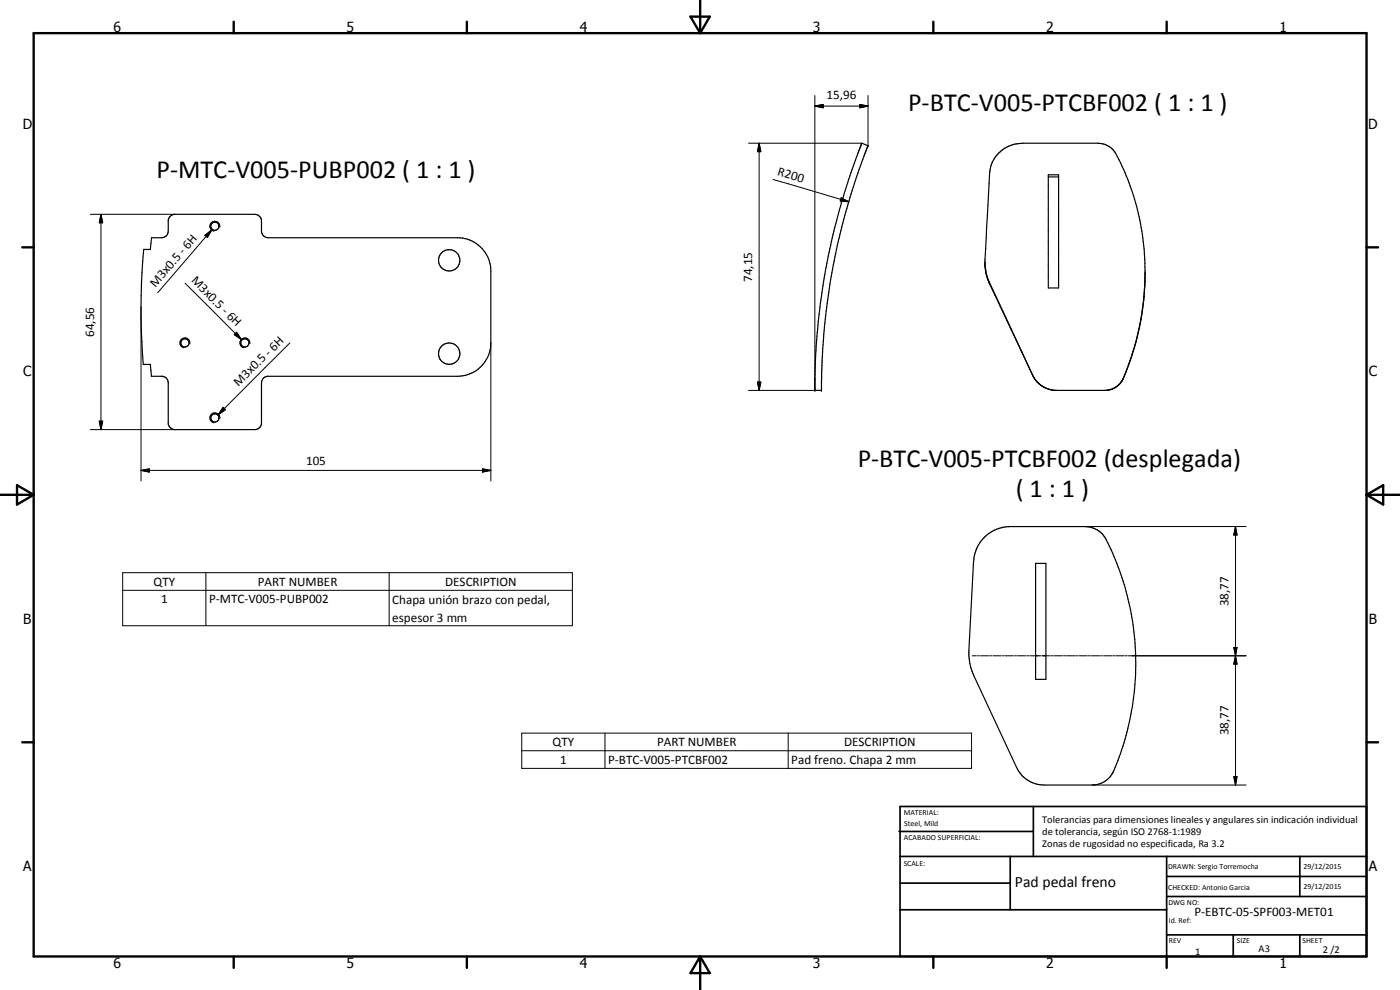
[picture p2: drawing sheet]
<svg xmlns="http://www.w3.org/2000/svg" width="420mm" height="297mm" viewBox="0 0 420 297" stroke-linecap="round" stroke-linejoin="round" font-family="sans-serif">
<g fill="none" stroke="#000" stroke-width=".35">
<path d="M258.6 43l1.9 .7-4.4 12.3a192.5 192.5 0 0 0-8.3 38.6l-1.1 13.5-.2 9h-2a192.7 192.7 0 0 1 1.9-27.1l.9-6.6a203.6 203.6 0 0 1 5.2-22.5l2.2-7.1zM314.6 52.5h3.1v33.9h-3.1zM314.6 53.1h3.1M51 65l.8-.6 .7-.1h24a2 2 0 0 1 2 2v3a2 2 0 0 0 2 2h56.8a10 10 0 0 1 10 10v21.6a10 10 0 0 1-10 10h-57.2a1.98 1.98 0 0 0-1.6 2v12a2 2 0 0 1-2 2h-24l-1-.3-.5-.4-.5-.9v-12.4a1.98 1.98 0 0 0-1.7-2h-3.3l-.4-3.6h-2.1a201.2 201.2 0 0 1 .1-34.5h2l.4-3.5h3a2 2 0 0 0 2-2v-3.3zM295.6 79.9l1.4-28a9.5 9.5 0 0 1 7.2-8.6l2.8-.3h22.5a6.2 6.2 0 0 1 4.5 2 56.3 56.3 0 0 1 6.2 13.8 78.6 78.6 0 0 1 3.5 23.5M295.6 79.4v.5M295.6 79.9l.5 2.8 .8 2.3 13 27.5M295.6 79.9l.3 1.6 .7 2.6 8.4 18M343.3 88.9l-.8 6.5-.9 4.3M343.4 88.9l-1 7-1.1 4.9M343.6 85.5l-.2 3.4M343.6 84.3l-.3 4.6"/>
<path d="M343.6 83.1v1.4M343.7 82l-.1 1.4M306.7 105.5l4 8.4M310.7 113.9l1.2 1.3M310.7 113.9l.9 1M311.5 114.9l.8 .7M311.9 115.2l.4 .3M312.3 115.6l.4 .2M312.7 115.8l.9 .5M313.6 116.3l2 .7M314.6 116.7l1 .3M333.9 116.7l-1.9 .4"/>
<path d="M335.9 115.4l-1.3 .9M336.6 114.4l-.5 .7M336.7 114.4a6.2 6.2 0 0 1-4.6 2.7h-15.5l-1-.1M336.8 114.1l-.1 .3M337.6 112.4l-.6 1.4M341.1 101.9l-1.6 5.3-1.5 4.2M341.4 100.4a71.6 71.6 0 0 1-4.8 14M295.2 161.4a11.1 11.1 0 0 1 8-3.4h22.5a6.9 6.9 0 0 1 5.7 3 78.4 78.4 0 0 1 9.3 33.1 80.3 80.3 0 0 1-3.4 28.7l-2.6 7.5a7.2 7.2 0 0 1-6.9 5.2h-14.5a9 9 0 0 1-8.2-5.2l-13.5-29.2a15.5 15.5 0 0 1-.8-6l1.4-26.7a11.1 11.1 0 0 1 3-7zM310.8 169h3.1v34.8h-3.1z"/>
<circle cx="64.5" cy="67.9" r="1.21"/>
<circle cx="134.8" cy="78.1" r="3.2"/>
<circle cx="55.5" cy="102.9" r="1.23"/>
<circle cx="73.5" cy="102.9" r="1.23"/>
<circle cx="134.8" cy="106.1" r="3.2"/>
<circle cx="64.5" cy="125.4" r="1.23"/>
</g>
<g fill="none" stroke="#000" stroke-width=".3">
<path d="M244.5 31.8l2.5-.5v1zM244.5 28.7v88.4h-19.8M244.5 31.8h16M258 31.3l2.5 .5-2.5 .5zM260.5 28.7v15M224.7 43h33.9M227.8 43l.5 2.5h-1zM227.8 43v74.1M232 53.8l22.7 6.7M252.5 59.4l2.2 1.1-2.5-.2zM27.1 64.3h25.4M30.3 64.3l.5 2.5h-1z"/>
<path d="M30.3 64.3v64.6M61.5 70.6l2-1.6-1.2 2.2zM63.5 69l-16.2 18.8M65.9 68.2a1.5 1.5 0 0 0-1.2-1.8 1.5 1.5 0 0 0-1.7 1.3 1.5 1.5 0 0 0 1.2 1.7M42.3 92.1v52.2M55.5 85l16.9 16.9M71 99.7l1.4 2.2-2.1-1.5zM57 103.2a1.5 1.5 0 0 0-1.2-1.8 1.5 1.5 0 0 0-1.8 1.2 1.5 1.5 0 0 0 1.2 1.8M70.3 100.4l.7-.7 1.4 2.2zM72.4 101.9a1.48 1.48 0 0 1 1.8-.4 1.48 1.48 0 0 1 .8 1.7M72.4 101.9a1.49 1.49 0 0 0 .8 2.5M87 102.9l-21.4 21.4"/>
<path d="M147.3 102.9v41.4M227.3 114.6h1l-.5 2.5zM27.1 128.9h25.4M29.8 126.4h1l-.5 2.5zM65.9 125.6a1.51 1.51 0 0 0-1.2-1.7 1.51 1.51 0 0 0-1.7 1.2 1.51 1.51 0 0 0 1.2 1.8M67 122.2l.7 .7-2.1 1.4zM42.3 141.1l2.5-.4v.9zM42.3 141.1h105M144.8 140.7l2.5 .4-2.5 .5zM325.7 158h48.3M370.8 158l.5 2.5h-1zM370.8 158v77.5"/>
<path d="M36.8 171.8h135v15.9h-135zM36.8 177.1h135M61.8 171.8v15.9M116.8 171.8v15.9M291.8 196.8h1.2M293.4 196.8h.6M294.3 196.8h2.4M297 196.8h.6M298 196.8h2.4M300.7 196.8h.7M301.7 196.8h2.4M304.4 196.8h.6"/>
<path d="M305.3 196.8h2.5M308.1 196.8h.6M309 196.8h3.5M312.7 196.8h2.5M315.5 196.8h.6M316.4 196.8h2.5M319.2 196.8h.6M320.1 196.8h2.5M322.9 196.8h.6M323.8 196.8h2.5M326.6 196.8h.6M327.5 196.8h2.5"/>
<path d="M330.3 196.8h.6M331.2 196.8h2.5M334 196.8h.6M334.9 196.8h2.4M337.6 196.8h.7M338.6 196.8h35.4M370.3 194.3h1l-.5 2.5zM370.8 196.8l.5 2.5h-1zM156.6 220h135v10.5h-135zM181.6 220v10.5M236.5 220v10.5M156.6 225.3h135"/>
<path d="M327.8 235.5h46.2M370.3 233h1l-.5 2.5z"/>
</g>
<g fill="#000">
<circle cx="260.5" cy="43.7" r=".18"/>
<circle cx="244.5" cy="117.1" r=".18"/>
<circle cx="246.5" cy="117.1" r=".18"/>
</g>
<g fill="none" stroke="#000" stroke-width=".71">
<path d="M10.1 9.9h400v277.1h-400zM70.1 6.5v3.4M140.1 6.5v3.4M207.2 5h5.8l-2.9 4.9zM210.1 0v9.9M280.1 6.5v3.4M350.1 6.5v3.4M6.7 74.2h3.4M410.1 74.2h3.5M.1 148.5h10M5.1 145.6l5 2.9-5 2.9zM410.1 148.5h10"/>
<path d="M410.1 148.5l5-2.9v5.8zM6.7 222.7h3.4M410.1 222.7h3.5M70.1 287v3.4M140.1 287v3.4M210.1 287v10M210.1 287l2.9 5h-5.8zM280.1 287v3.4M350.1 287v3.4"/>
</g>
<g fill="none" stroke="#000" stroke-width=".51">
<path d="M269.8 249.5h40.3M270.1 242h140v45h-140zM270.1 257h140M303.2 257v16M310.1 242v15M350.1 257v30M390.1 257v12M270.1 265h33.1M270.1 273h80M350.1 269h60M350.1 263h60M350.1 280.5h60"/>
<path d="M370.1 280.5v6.5M390.1 280.5v6.5"/>
</g>
<g fill="#000">
<path d="M244.5 31.8l2.5-.5v1zM258 31.3l2.5 .5-2.5 .5zM227.8 43l.5 2.5h-1zM30.3 64.3l.5 2.5h-1zM61.5 70.6l2-1.6-1.2 2.2zM252.5 59.4l2.2 1.1-2.5-.2zM71 99.7l1.4 2.2-2.1-1.5zM227.3 114.6h1l-.5 2.5zM29.8 126.4h1l-.5 2.5zM67 122.2l.7 .7-2.1 1.4zM42.3 141.1l2.5-.4v.9zM144.8 140.7l2.5 .4-2.5 .5z"/>
<path d="M370.8 158l.5 2.5h-1zM370.3 194.3h1l-.5 2.5zM370.8 196.8l.5 2.5h-1zM370.3 233h1l-.5 2.5z"/>
</g>
<g font-size="7.9">
<text x="272.5" y="33.2">P-BTC-V005-PTCBF002 ( 1 : 1 )</text>
<text x="47" y="53.3">P-MTC-V005-PUBP002 ( 1 : 1 )</text>
<text x="257.4" y="140.1">P-BTC-V005-PTCBF002 (desplegada)</text>
<text x="304.8" y="149.1">( 1 : 1 )</text>
</g>
<text font-size="4.7" x="304.6" y="266.2">Pad pedal freno</text>
<g font-size="4.2">
<text x="34" y="9.6">6</text>
<text x="104" y="9.6">5</text>
<text x="174" y="9.6">4</text>
<text x="244" y="9.6">3</text>
<text x="314" y="9.6">2</text>
<text x="384" y="9.6">1</text>
<text x="6.8" y="38.7">D</text>
<text x="410.6" y="38.7">D</text>
<text x="7" y="112.9">C</text>
<text x="410.8" y="112.9">C</text>
<text x="7" y="187.1">B</text>
<text x="410.8" y="187.1">B</text>
<text x="7" y="261.4">A</text>
<text x="410.8" y="261.4">A</text>
<text x="34" y="290.4">6</text>
<text x="104" y="290.4">5</text>
<text x="174" y="290.4">4</text>
<text x="244" y="290.4">3</text>
<text x="314" y="290.4">2</text>
<text x="384" y="290.4">1</text>
</g>
<g font-size="3.9">
<text x="248" y="29.8">15,96</text>
<text x="233.2" y="52.6" transform="rotate(16 233.2 52.6)">R200</text>
<text x="46.7" y="86.3" transform="rotate(-49 46.7 86.3)">M3x0.5 - 6H</text>
<text x="57.2" y="84.4" transform="rotate(45 57.2 84.4)">M3x0.5 - 6H</text>
<text x="225.8" y="84.6" transform="rotate(-90 225.8 84.6)">74,15</text>
<text x="28.3" y="101.1" transform="rotate(-90 28.3 101.1)">64,56</text>
<text x="71.6" y="116.1" transform="rotate(-45 71.6 116.1)">M3x0.5 - 6H</text>
<text x="91.9" y="139.6">105</text>
<text x="46.1" y="175.8">QTY</text>
<text x="77.4" y="175.8">PART NUMBER</text>
<text x="133.6" y="175.8">DESCRIPTION</text>
<text x="48.3" y="181.1">1</text>
<text x="62.7" y="181.1">P-MTC-V005-PUBP002</text>
<text x="117.7" y="181.1">Chapa unión brazo con pedal,</text>
<text x="368.7" y="181.9" transform="rotate(-90 368.7 181.9)">38,77</text>
<text x="117.7" y="186.5">espesor 3 mm</text>
<text x="368.7" y="220.6" transform="rotate(-90 368.7 220.6)">38,77</text>
<text x="165.9" y="223.9">QTY</text>
<text x="197.2" y="223.9">PART NUMBER</text>
<text x="253.4" y="223.9">DESCRIPTION</text>
<text x="168.1" y="229.2">1</text>
<text x="182.5" y="229.2">P-BTC-V005-PTCBF002</text>
<text x="237.5" y="229.3">Pad freno. Chapa 2 mm</text>
<text x="358.5" y="275">P-EBTC-05-SPF003-MET01</text>
</g>
<g font-size="3.1">
<text x="312.7" y="246.8">Tolerancias para dimensiones lineales y angulares sin indicación individual</text>
<text x="312.7" y="250.4">de tolerancia, según ISO 2768-1:1989</text>
<text x="312.7" y="254">Zonas de rugosidad no especificada, Ra 3.2</text>
<text x="358.7" y="286.5">1</text>
<text x="377.7" y="285.6">A3</text>
<text x="397" y="285.9">2 /2</text>
</g>
<g font-size="2.4">
<text x="271.2" y="244.4">MATERIAL:</text>
<text x="271.3" y="252">ACABADO SUPERFICIAL:</text>
<text x="271.4" y="247.9">Steel, Mild</text>
<text x="271.2" y="259.7">SCALE:</text>
<text x="350.6" y="260.8">DRAWN: Sergio Torremocha</text>
<text x="391.2" y="260.6">29/12/2015</text>
<text x="350.6" y="267">CHECKED: Antonio Garcia</text>
<text x="391.2" y="266.7">29/12/2015</text>
<text x="350.6" y="271.4">DWG NO:</text>
<text x="350.8" y="276.9">Id. Ref:</text>
<text x="350.8" y="282.8">REV</text>
<text x="371.2" y="282.9">SIZE</text>
<text x="390.9" y="282.9">SHEET</text>
</g>
</svg>
